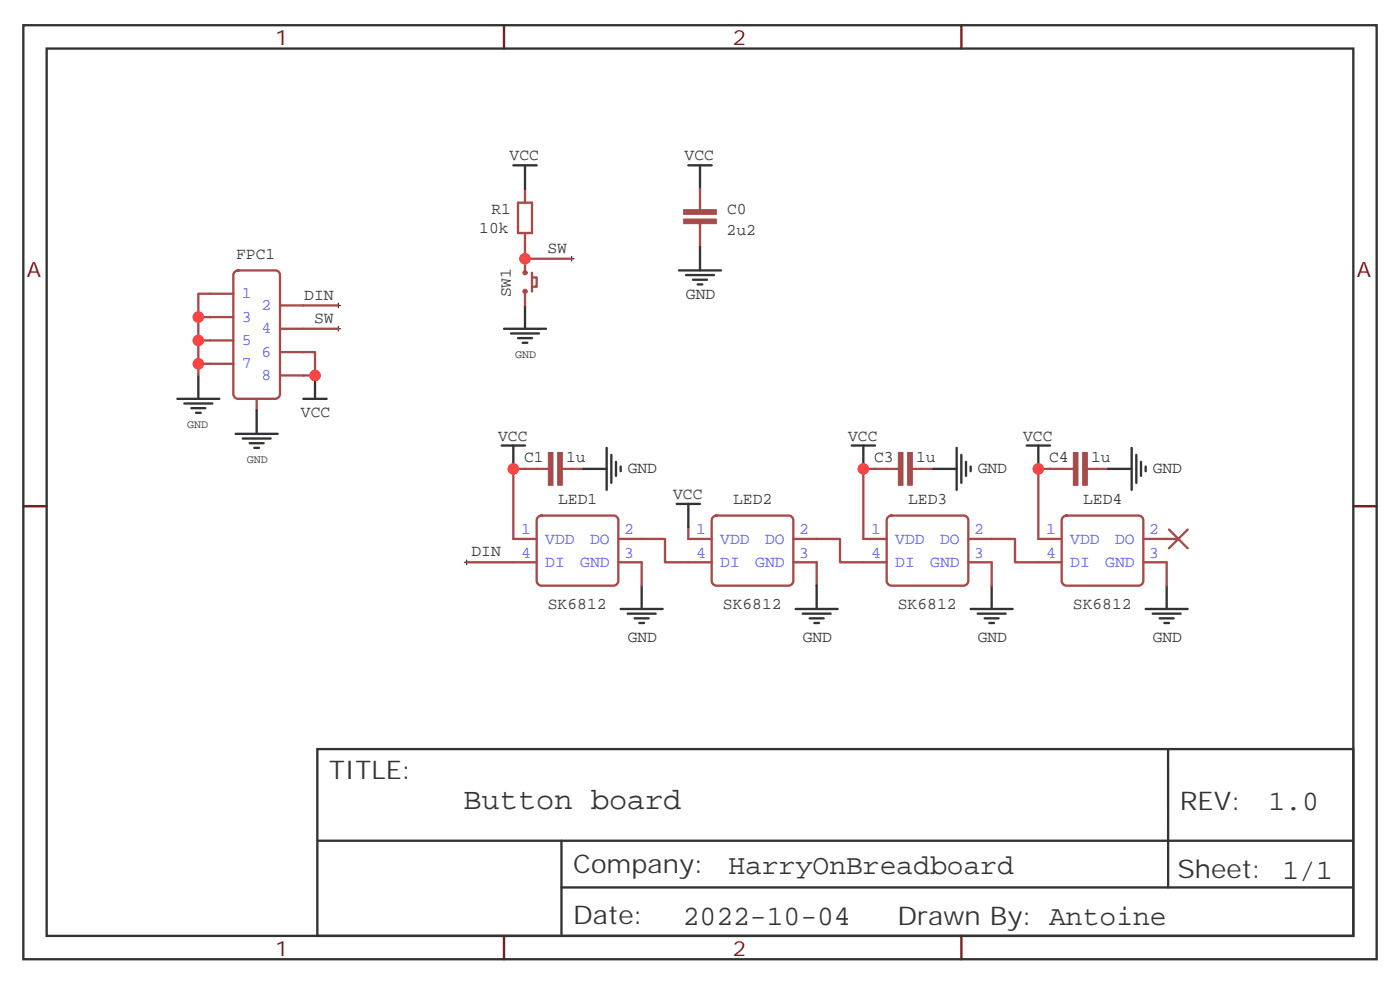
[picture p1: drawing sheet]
<svg xmlns="http://www.w3.org/2000/svg" width="212mm" height="149mm" viewBox="0 0 212 149" stroke-linecap="round" stroke-linejoin="round" font-family="sans-serif">
<path d="M76.2 3.8v3.5M145.3 3.8v3.5M3.5 76.5h3.6M204.6 76.5h3.5M76.2 141.4v3.5M145.3 141.4v3.5" fill="none" stroke="#870000" stroke-width=".35"/>
<g fill="none" stroke="#333" stroke-width=".35">
<path d="M3.5 3.8h204.6v141.1h-204.6zM7.1 7.3h197.5v134.1h-197.5zM77.6 25h3.5M79.4 25v3.5M104.1 25h3.5M105.8 25v3.5M105.8 37.3v3.6M30 56.7v3.6M47.6 56.7v3.6M76.2 49.7h6.3M77.3 50.4h4.2M78.3 51.1h2.1"/>
<path d="M79 51.8h.7M79.4 46.1v3.6M102.7 40.9h6.3M103.7 41.6h4.2M104.8 42.3h2.1M105.5 43h.7M26.8 60.3h6.4M27.9 61h4.2M28.9 61.7h2.1M29.6 62.4h.7M35.6 65.5h6.4M36.7 66.3h4.2"/>
<path d="M37.7 67h2.2M38.5 67.7h.7M38.8 62v3.5M45.9 60.3h3.5M75.8 67.3h3.6M77.6 67.3v3.5M88.2 70.8h3.5M91.7 67.7v6.3M92.4 68.7v4.3M93.1 69.8v2.1M93.8 70.5v.7M102.3 76.1h3.5"/>
<path d="M104.1 76.1v3.6M128.8 67.3h3.5M130.5 67.3v3.5M141.1 70.8h3.5M144.6 67.7v6.3M145.3 68.7v4.3M146 69.8v2.1M146.8 70.5v.7M155.2 67.3h3.5M157 67.3v3.5M167.6 70.8h3.5M171.1 67.7v6.3"/>
<path d="M171.8 68.7v4.3M172.5 69.8v2.1M173.2 70.5v.7M93.8 92h6.4M94.9 92.7h4.2M96 93.4h2.1M96.7 94.1h.7M97 88.5v3.5M120.3 92h6.3M121.4 92.7h4.2M122.4 93.4h2.1M123.1 94.1h.7"/>
<path d="M123.5 88.5v3.5M146.8 92h6.3M147.8 92.7h4.2M148.9 93.4h2.1M149.6 94.1h.7M149.9 88.5v3.5M173.2 92h6.4M174.3 92.7h4.2M175.3 93.4h2.1M176 94.1h.7M176.4 88.5v3.5M48 113.2h156.6v28.2h-156.6z"/>
<path d="M176.6 113.2v20.9M48 127h156.5M84.9 134.1h119.6M84.9 127v14.1"/>
</g>
<path d="M86.1 39.1h.7M86.4 38.7v.7M50.8 49.7h.7M50.8 46.1h.7M51.2 45.8v.7M51.2 49.3v.7M70.2 84.9h.7M70.6 84.6v.7" fill="none" stroke="#000" stroke-width=".15"/>
<g fill="none" stroke="#a64a4a" stroke-width=".35">
<path d="M78.3 30.6h2.1v4.6h-2.1zM79.4 35.2v3.9h7M79.4 28.5v2.1M79.4 39.1v2.1M105.8 28.5v3.2M105.8 33.8v3.5M35.3 55h-5.3v1.7M35.3 51.4h-5.3v3.6M35.3 47.9h-5.3v3.5M35.3 44.4h-5.3v3.5M35.5 41.1l.5-.2h5.6a.71 .71 0 0 1 .7 .7v17.9a.76 .76 0 0 1-.7 .8h-5.6a.76 .76 0 0 1-.7-.8v-17.9zM42.3 53.2h5.3v3.5h-5.3"/>
<path d="M42.3 46.1h8.9M42.3 49.7h8.9M79.4 44v2.1M80.4 41.9h.7v1.4h-.7M80.4 41.2v2.8M38.8 60.3v1.7M81.4 78.1l.4-.2h11a.71 .71 0 0 1 .7 .7v9.2a.76 .76 0 0 1-.7 .7h-11a.76 .76 0 0 1-.7-.7v-9.2zM82.9 70.8h-5.3v10.6h3.5M85 70.8h3.2M104.1 79.7v1.7h3.5M107.8 78.1l.5-.2h10.9a.71 .71 0 0 1 .7 .7v9.2a.76 .76 0 0 1-.7 .7h-10.9a.76 .76 0 0 1-.7-.7v-9.2zM134.3 78.1l.5-.2h10.9a.71 .71 0 0 1 .7 .7v9.2a.76 .76 0 0 1-.7 .7h-10.9a.76 .76 0 0 1-.7-.7v-9.2z"/>
<path d="M135.8 70.8h-5.3v10.6h3.6M137.9 70.8h3.2M160.7 78.1l.5-.2h11a.71 .71 0 0 1 .7 .7v9.2a.76 .76 0 0 1-.7 .7h-11a.76 .76 0 0 1-.7-.7v-9.2zM162.3 70.8h-5.3v10.6h3.5M164.4 70.8h3.2M70.6 84.9h10.5M93.5 81.4h7v3.5h7.1M93.5 84.9h3.5v3.6M119.9 81.4h7.1v3.5h7.1M119.9 84.9h3.6v3.6M146.4 81.4h7.1v3.5h7M146.4 84.9h3.5v3.6"/>
<path d="M172.9 84.9h3.5v3.6M172.9 81.4h5.3M176.7 80l2.9 2.8M179.6 80l-2.9 2.8"/>
<circle cx="79.4" cy="44" r=".23"/>
<circle cx="79.4" cy="41.2" r=".22"/>
</g>
<g fill="#a64a4a" stroke="#a64a4a" stroke-width=".15">
<path d="M82.9 68.4h.7v4.9h-.7z"/>
<path d="M84.3 68.4h.7v4.9h-.7z"/>
<path d="M135.8 68.4h.7v4.9h-.7z"/>
<path d="M137.2 68.4h.7v4.9h-.7z"/>
<path d="M162.3 68.4h.7v4.9h-.7z"/>
<path d="M163.7 68.4h.7v4.9h-.7z"/>
<path d="M103.4 33.1h4.9v.7h-4.9z"/>
<path d="M103.4 31.7h4.9v.7h-4.9z"/>
</g>
<g fill="#ff4545">
<circle cx="30" cy="47.9" r=".88"/>
<circle cx="30" cy="51.4" r=".88"/>
<circle cx="30" cy="55" r=".88"/>
<circle cx="77.6" cy="70.8" r=".88"/>
<circle cx="130.5" cy="70.8" r=".88"/>
<circle cx="157" cy="70.8" r=".88"/>
<circle cx="79.4" cy="39.1" r=".88"/>
<circle cx="47.6" cy="56.7" r=".88"/>
</g>
<text font-size="4.6" fill="#333" x="70.1" y="122.2">Button board</text>
<g font-size="4.2" fill="#333">
<text x="191.8" y="122.4">1.0</text>
<text x="110.2" y="132">HarryOnBreadboard</text>
<text x="103.2" y="139.8">2022-10-04</text>
</g>
<g font-size="3.9" fill="#333">
<text x="49.7" y="117.8">TITLE:</text>
<text x="178.4" y="122.4">REV:</text>
<text x="86.6" y="132">Company:</text>
<text x="178" y="132.6">Sheet: 1/1</text>
<text x="86.6" y="139.6">Date:</text>
<text x="135.7" y="139.7">Drawn By: Antoine</text>
</g>
<g font-size="3.2" fill="#800">
<text x="41.6" y="6.8">1</text>
<text x="110.8" y="6.8">2</text>
<text x="4.1" y="41.9">A</text>
<text x="205.1" y="41.9">A</text>
<text x="41.6" y="144.4">1</text>
<text x="110.8" y="144.4">2</text>
</g>
<g font-size="2.5" fill="#333">
<text x="77.1" y="24.2">VCC</text>
<text x="103.5" y="24.2">VCC</text>
<text x="72.5" y="35.2">10k</text>
<text x="74.3" y="32.4">R1</text>
<text x="109.9" y="35.5">2u2</text>
<text x="109.9" y="32.4">C0</text>
<text x="35.7" y="39.1">FPC1</text>
<text x="82.8" y="38.2">SW</text>
<text x="46" y="45.3">DIN</text>
<text x="77.2" y="44.9" transform="rotate(-90 77.2 44.9)">SW1</text>
<text x="103.7" y="45.2">GND</text>
<text x="47.5" y="48.8">SW</text>
<text x="45.5" y="62.9">VCC</text>
<text x="75.3" y="66.6">VCC</text>
<text x="79.2" y="69.8">C1</text>
<text x="85.6" y="69.8">1u</text>
<text x="94.9" y="71.5">GND</text>
<text x="128.2" y="66.6">VCC</text>
<text x="132.2" y="69.8">C3</text>
<text x="138.5" y="69.8">1u</text>
<text x="147.8" y="71.5">GND</text>
<text x="154.7" y="66.6">VCC</text>
<text x="158.6" y="69.8">C4</text>
<text x="165" y="69.8">1u</text>
<text x="174.3" y="71.5">GND</text>
<text x="84.4" y="76.1">LED1</text>
<text x="101.8" y="75.4">VCC</text>
<text x="110.8" y="76.1">LED2</text>
<text x="137.3" y="76.1">LED3</text>
<text x="163.8" y="76.1">LED4</text>
<text x="71.3" y="84">DIN</text>
<text x="82.8" y="92">SK6812</text>
<text x="109.3" y="92">SK6812</text>
<text x="135.7" y="92">SK6812</text>
<text x="162.2" y="92">SK6812</text>
<text x="94.9" y="96.9">GND</text>
<text x="121.4" y="96.9">GND</text>
<text x="147.8" y="96.9">GND</text>
<text x="174.3" y="96.9">GND</text>
</g>
<g font-size="2.5" fill="#55f">
<text x="36.6" y="45.1">1</text>
<text x="39.5" y="46.8">2</text>
<text x="36.6" y="48.6">3</text>
<text x="36.6" y="52.1">5</text>
<text x="39.5" y="50.4">4</text>
<text x="39.5" y="53.9">6</text>
<text x="36.6" y="55.7">7</text>
<text x="39.5" y="57.4">8</text>
<text x="78.8" y="80.7">1</text>
<text x="82.4" y="82.1">VDD</text>
<text x="89.2" y="82.1">DO</text>
<text x="94.4" y="80.7">2</text>
<text x="105.2" y="80.7">1</text>
<text x="108.9" y="82.1">VDD</text>
<text x="115.7" y="82.1">DO</text>
<text x="120.8" y="80.7">2</text>
<text x="131.7" y="80.7">1</text>
<text x="135.4" y="82.1">VDD</text>
<text x="142.1" y="82.1">DO</text>
<text x="147.3" y="80.7">2</text>
<text x="158.2" y="80.7">1</text>
<text x="161.8" y="82.1">VDD</text>
<text x="168.6" y="82.1">DO</text>
<text x="173.7" y="80.7">2</text>
<text x="78.8" y="84.2">4</text>
<text x="82.4" y="85.7">DI</text>
<text x="87.7" y="85.7">GND</text>
<text x="94.4" y="84.2">3</text>
<text x="105.2" y="84.2">4</text>
<text x="108.9" y="85.7">DI</text>
<text x="114.2" y="85.7">GND</text>
<text x="120.8" y="84.2">3</text>
<text x="131.7" y="84.2">4</text>
<text x="135.4" y="85.7">DI</text>
<text x="140.7" y="85.7">GND</text>
<text x="147.3" y="84.2">3</text>
<text x="158.2" y="84.2">4</text>
<text x="161.8" y="85.7">DI</text>
<text x="167.1" y="85.7">GND</text>
<text x="173.7" y="84.2">3</text>
</g>
<g font-size="1.8" fill="#333">
<text x="77.9" y="54">GND</text>
<text x="28.3" y="64.6">GND</text>
<text x="37.3" y="69.9">GND</text>
</g>
</svg>
